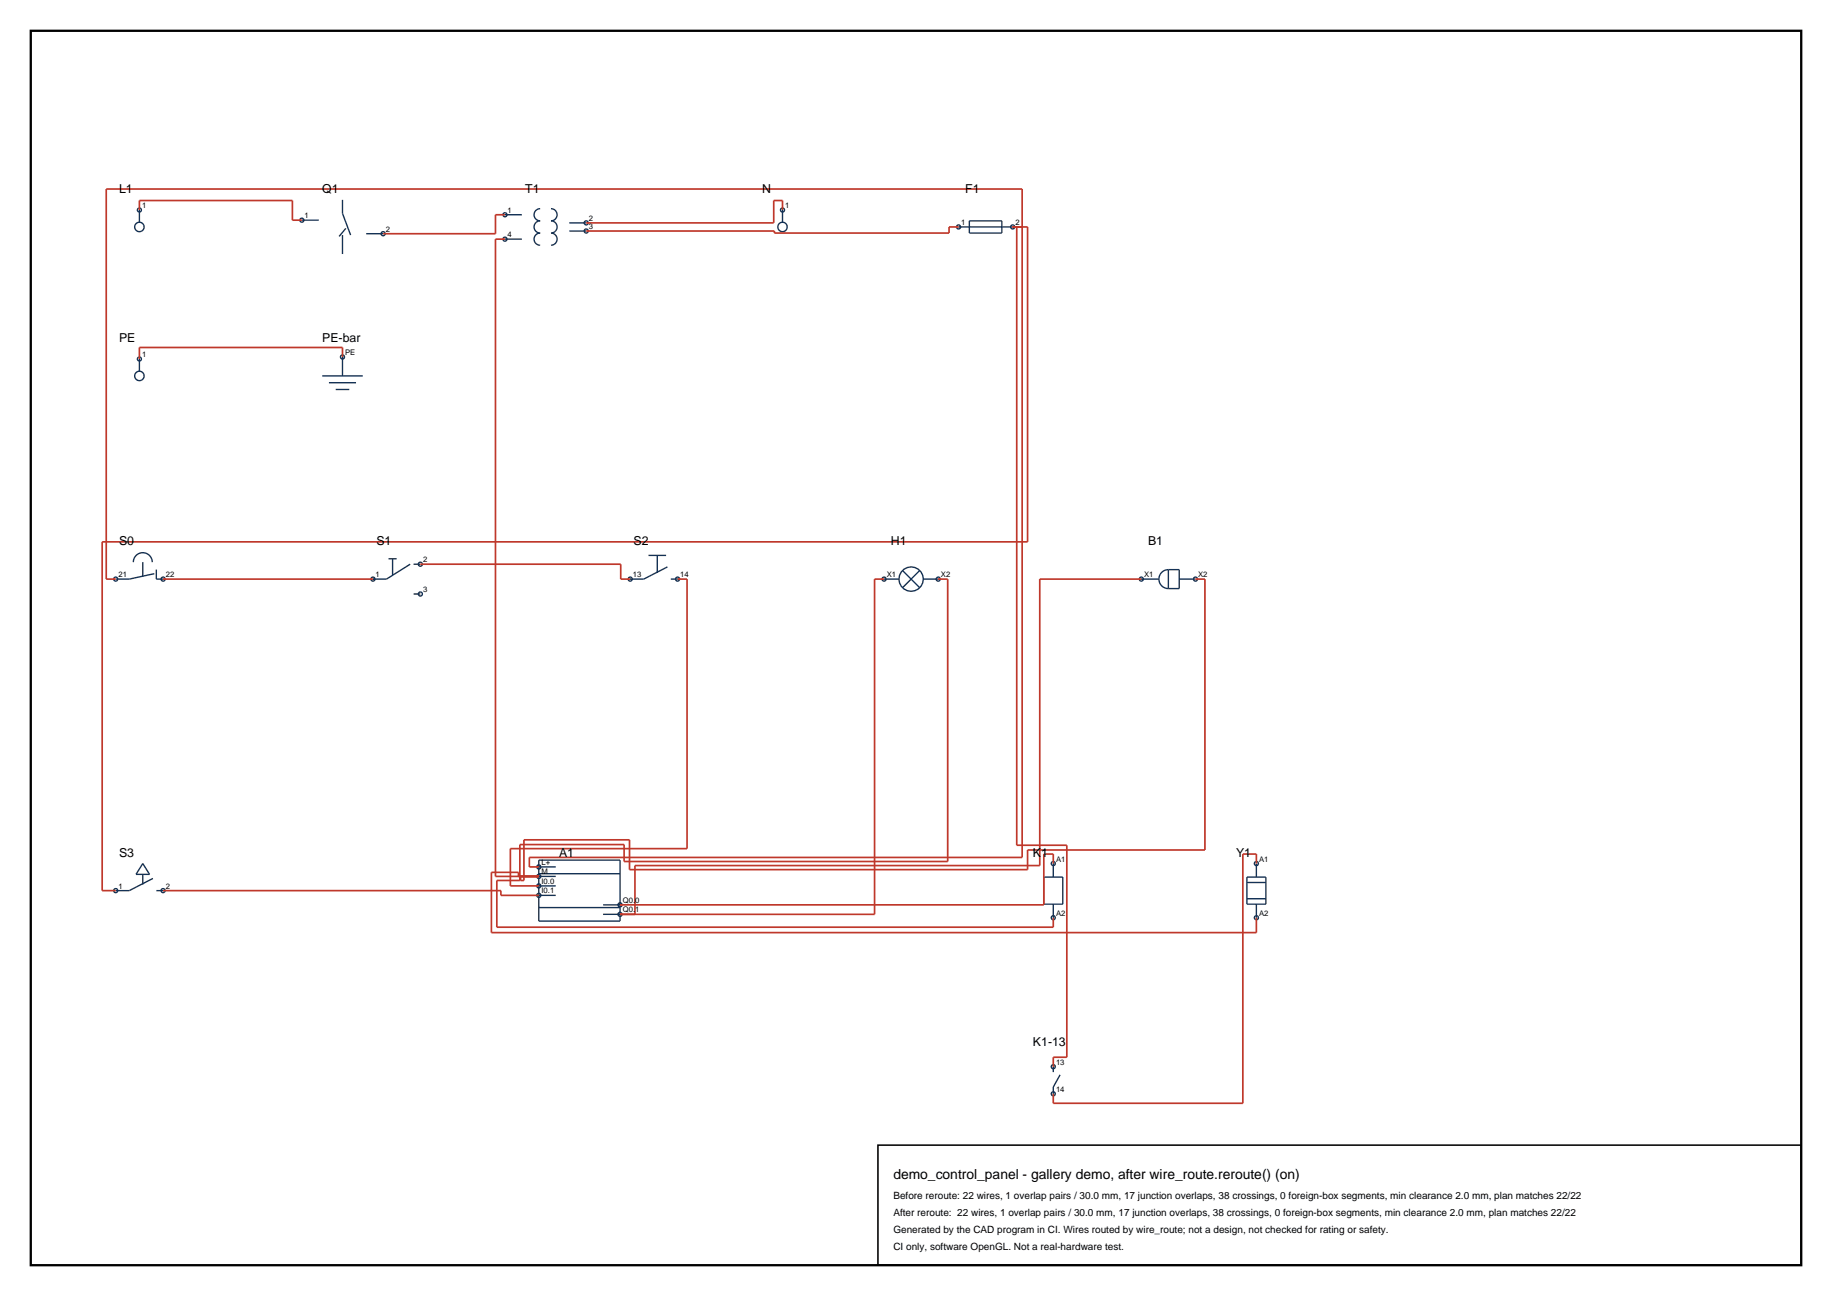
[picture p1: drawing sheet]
<svg xmlns="http://www.w3.org/2000/svg" width="420mm" height="297mm" viewBox="0 0 420 297" stroke-linecap="round" stroke-linejoin="round" font-family="sans-serif">
<path d="M7.1 7.1h405.8v282.8h-405.8z" fill="none" stroke="#000" stroke-width=".53"/>
<g fill="none" stroke="#143359" stroke-width=".32">
<path d="M32 48.1v2.8M32 48.1h.1M69.2 50.5h3.9M78.5 45.8v3.1l1.9 5M78.5 53.9v4.3M79.3 52.3l-1.6 1.9M84 53.6h3.8M115.8 49.2h3.8M115.8 54.8h3.8M123.8 47.8a1.4 1.4 0 0 0-1.4 1.4 1.4 1.4 0 0 0 1.4 1.4 1.4 1.4 0 0 0-1.4 1.4 1.4 1.4 0 0 0 1.4 1.4 1.4 1.4 0 0 0-1.4 1.4 1.4 1.4 0 0 0 1.4 1.4M126.3 47.8a1.4 1.4 0 0 1 1.4 1.4 1.4 1.4 0 0 1-1.4 1.4 1.4 1.4 0 0 1 1.4 1.4 1.4 1.4 0 0 1-1.4 1.4 1.4 1.4 0 0 1 1.4 1.4 1.4 1.4 0 0 1-1.4 1.4M130.5 51.1h3.9"/>
<path d="M130.5 52.9h3.9M179.4 48.1h.1M179.4 48.1v2.8M219.7 52h12.5M222.2 50.6h7.5v2.8h-7.5zM32 82.3v2.8M32 82.3h.1M73.9 86.2h9.3M75.4 87.7h6.2M77 89.3h3.1M78.5 81.8v4.4M30.6 128.8a2.17 2.17 0 0 1 2.1-2.1 2.17 2.17 0 0 1 2.2 2.1"/>
<path d="M32.7 128.8v3.3M35.4 131.5l-5.8 1.2h-3.1M35.8 130.5v2.2h1.6M89.1 128.1h1.8M90 128.1v3.7M94 129.3l-5.4 3.4h-3.1M94.8 129.3h1.6M94.8 136.1h1.6M148.7 127.3h4M150.7 127.3v4M153 129.9l-5.4 2.8h-3.1M153.8 132.7h1.5"/>
<path d="M202.7 132.7h3.4M206.9 130.7l4 4M210.9 130.7l-4 4M211.7 132.7h3.4M261.7 132.7h4M267.9 130.5a2.17 2.17 0 0 0-2.2 2.2 2.17 2.17 0 0 0 2.2 2.2M267.9 130.5v4.4M267.9 130.5h2.4v4.4h-2.4M270.3 132.7h3.8M32.7 197.9l1.6 2.5h-3.1zM123.5 197.1h18.6v14h-18.6zM123.5 198.7h3.9"/>
<path d="M241.5 197.9v3.1M288 197.9v3.1M32.7 200.4v2.3M35.1 201.3l-5.5 2.8h-3.1M35.8 204.1h1.6M123.5 200.2h18.6M123.5 208h18.6M123.5 200.8h3.9M123.5 203h3.9M123.5 205.2h3.9M138.3 207.4h3.8M138.3 209.5h3.8"/>
<path d="M239.3 201h4.3v6.2h-4.3zM241.5 207.2v3.1M285.9 201h4.3v6.2h-4.3zM285.9 202.2h4.3M285.9 206h4.3M288 207.2v3.1M241.5 244.5v1.2M243 246.3l-1.5 2.8v1.6"/>
<circle cx="32" cy="48.1" r=".47"/>
<circle cx="32" cy="52" r="1.09"/>
<circle cx="69.2" cy="50.5" r=".47"/>
<circle cx="87.8" cy="53.6" r=".47"/>
<circle cx="115.8" cy="49.2" r=".47"/>
<circle cx="115.8" cy="54.8" r=".46"/>
<circle cx="134.4" cy="51.1" r=".47"/>
<circle cx="134.4" cy="52.9" r=".46"/>
<circle cx="179.4" cy="48.1" r=".47"/>
<circle cx="179.4" cy="52" r="1.09"/>
<circle cx="219.7" cy="52" r=".47"/>
<circle cx="232.2" cy="52" r=".47"/>
<circle cx="32" cy="86.2" r="1.09"/>
<circle cx="32" cy="82.3" r=".46"/>
<circle cx="78.5" cy="81.8" r=".47"/>
<circle cx="26.5" cy="132.7" r=".46"/>
<circle cx="37.4" cy="132.7" r=".47"/>
<circle cx="85.5" cy="132.7" r=".47"/>
<circle cx="96.4" cy="136.1" r=".47"/>
<circle cx="96.4" cy="129.3" r=".46"/>
<circle cx="144.5" cy="132.7" r=".47"/>
<circle cx="155.3" cy="132.7" r=".47"/>
<circle cx="202.7" cy="132.7" r=".46"/>
<circle cx="208.9" cy="132.7" r="2.79"/>
<circle cx="215.1" cy="132.7" r=".47"/>
<circle cx="261.7" cy="132.7" r=".47"/>
<circle cx="274.1" cy="132.7" r=".46"/>
<circle cx="123.5" cy="198.7" r=".47"/>
<circle cx="241.5" cy="197.9" r=".47"/>
<circle cx="288" cy="197.9" r=".46"/>
<circle cx="26.5" cy="204.1" r=".47"/>
<circle cx="37.4" cy="204.1" r=".47"/>
<circle cx="123.5" cy="205.2" r=".47"/>
<circle cx="123.5" cy="203" r=".47"/>
<circle cx="123.5" cy="200.8" r=".47"/>
<circle cx="142.1" cy="207.4" r=".46"/>
<circle cx="142.1" cy="209.5" r=".46"/>
<circle cx="241.5" cy="210.3" r=".47"/>
<circle cx="288" cy="210.3" r=".46"/>
<circle cx="241.5" cy="244.5" r=".47"/>
<circle cx="241.5" cy="250.7" r=".47"/>
</g>
<g fill="none" stroke="#bf382b" stroke-width=".39">
<path d="M32 48.1v-2.1h35v4.5h2.2M115.8 49.2h-2.2v4.4h-25.8M115.8 54.8h-2.2v146h9.9M179.4 48.1v-2.1h-2v5.1h-43M219.7 52h-2.1v1.4h-40.1v-.5h-43.1M232.2 52h3.4v72.2h-212.2v79.9h3.1M233.1 52v141.7h11.5v48.6h-3.1v2.2M78.5 81.8v-2.2h-46.5v2.7M26.5 132.7h-2.1v-89.4h209.9v153.2h-112.9v2.2h2.1M37.4 132.7h48.1M96.4 129.3h45.9v3.4h2.2M155.3 132.7h2.2v61.8h-40.5v8.5h6.5"/>
<path d="M202.7 132.7h-2.2v76.8h-58.4M215.1 132.7h2.2v64.7h-74.2v-3.9h-23.9v8.3h-5.3v10.7h127.6v-2.2M261.7 132.7h-23.3v65.7h-92.8v11.1M274.1 132.7h2.1v62.1h-40.6v4.5h-91.3v-6.8h-24.2v9.3h-.8v-.8h-.1M241.5 197.9v-2.2h-2.2v11.7h-97.2M288 197.9v-2.2h-3.1v57.1h-43.4v-2.1M37.4 204.1h77.4v1.1h8.7M118.9 200.8v-.9h-6.2v13.8h175.3v-3.4"/>
</g>
<path d="M201.3 262.4h211.6v27.5h-211.6z" fill="none" stroke="#000" stroke-width=".35"/>
<text font-size="3.2" x="204.8" y="270.2">demo_control_panel - gallery demo, after wire_route.reroute() (on)</text>
<g font-size="2.8">
<text x="27.3" y="44.2">L1</text>
<text x="73.9" y="44.2">Q1</text>
<text x="120.4" y="44.2">T1</text>
<text x="174.7" y="44.2">N</text>
<text x="221.3" y="44.2">F1</text>
<text x="27.3" y="78.4">PE</text>
<text x="73.9" y="78.4">PE-bar</text>
<text x="27.3" y="125">S0</text>
<text x="86.3" y="125">S1</text>
<text x="145.3" y="125">S2</text>
<text x="204.2" y="125">H1</text>
<text x="263.2" y="125">B1</text>
<text x="27.3" y="196.3">S3</text>
<text x="128.2" y="196.3">A1</text>
<text x="236.8" y="196.3">K1</text>
<text x="283.4" y="196.3">Y1</text>
<text x="236.8" y="239.8">K1-13</text>
</g>
<g font-size="2.3">
<text x="204.8" y="274.8">Before reroute: 22 wires, 1 overlap pairs / 30.0 mm, 17 junction overlaps, 38 crossings, 0 foreign-box segments, min clearance 2.0 mm, plan matches 22/22</text>
<text x="204.8" y="278.7">After reroute: 22 wires, 1 overlap pairs / 30.0 mm, 17 junction overlaps, 38 crossings, 0 foreign-box segments, min clearance 2.0 mm, plan matches 22/22</text>
<text x="204.8" y="282.5">Generated by the CAD program in CI. Wires routed by wire_route; not a design, not checked for rating or safety.</text>
<text x="204.8" y="286.4">CI only, software OpenGL. Not a real-hardware test.</text>
</g>
<g font-size="1.8">
<text x="32.6" y="47.7">1</text>
<text x="180" y="47.7">1</text>
<text x="69.8" y="50">1</text>
<text x="88.5" y="53.1">2</text>
<text x="116.4" y="48.8">1</text>
<text x="135" y="50.6">2</text>
<text x="135" y="52.5">3</text>
<text x="220.4" y="51.5">1</text>
<text x="232.8" y="51.5">2</text>
<text x="116.4" y="54.3">4</text>
<text x="32.6" y="81.8">1</text>
<text x="79.1" y="81.3">PE</text>
<text x="97" y="128.8">2</text>
<text x="27.1" y="132.2">21</text>
<text x="38" y="132.2">22</text>
<text x="86.1" y="132.2">1</text>
<text x="97" y="135.7">3</text>
<text x="145.1" y="132.2">13</text>
<text x="156" y="132.2">14</text>
<text x="203.3" y="132.2">X1</text>
<text x="215.7" y="132.2">X2</text>
<text x="262.3" y="132.2">X1</text>
<text x="274.7" y="132.2">X2</text>
<text x="242.1" y="197.4">A1</text>
<text x="288.7" y="197.4">A1</text>
<text x="27.1" y="203.6">1</text>
<text x="38" y="203.6">2</text>
<text x="124.1" y="198.2">L+</text>
<text x="124.1" y="200.4">M</text>
<text x="124.1" y="202.6">I0.0</text>
<text x="124.1" y="204.7">I0.1</text>
<text x="142.8" y="206.9">Q0.0</text>
<text x="142.8" y="209.1">Q0.1</text>
<text x="242.1" y="209.8">A2</text>
<text x="288.7" y="209.8">A2</text>
<text x="242.1" y="244">13</text>
<text x="242.1" y="250.2">14</text>
</g>
</svg>
